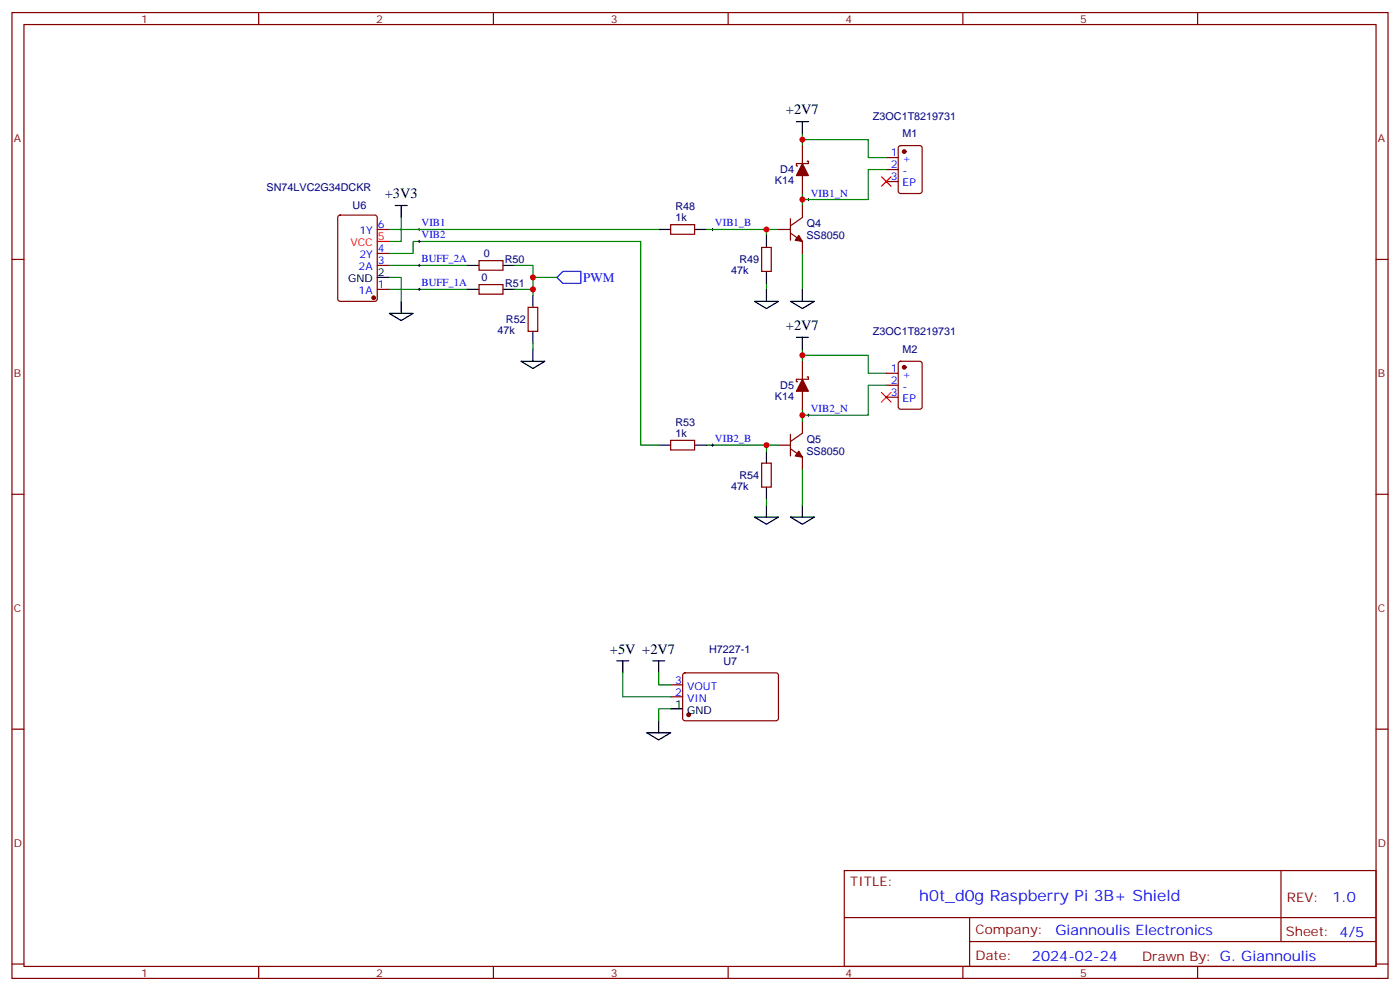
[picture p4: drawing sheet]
<svg xmlns="http://www.w3.org/2000/svg" width="412mm" height="292mm" viewBox="0 0 412 292" stroke-linecap="round" stroke-linejoin="round" font-family="sans-serif">
<g fill="none" stroke="#870000" stroke-width=".35">
<path d="M3.5 3.7h405.4v284.3h-405.4zM7.1 7.2h398.2v277.3h-398.2zM76.2 3.7v3.5M145.3 3.7v3.5M214.5 3.7v3.5M283.6 3.7v3.5M352.8 3.7v3.5M236.4 42.9v5.3M236.4 51.7v5.3M237.8 47.4h.3v.8h-3.5v.7h.3M261.1 46.4h3.5M261.1 49.9h3.5"/>
<path d="M261.1 53.4h3.5M264.8 43.1l.5-.2h5.6l.7 .4v13l-.4 .6-5.9 .1-.7-.5v-12.9zM3.5 76.4h3.6M99.7 63.5l.5-.2h10.2l.7 .5v24.2l-.4 .7h-10.5l-.7-.4v-24.3zM111.1 78.1h3.6M111.1 74.6h3.6M111.1 67.6h3.6M141.1 76.7h7.1v2.9h-7.1zM197.6 66.1h7v2.9h-7zM224.4 72.8h2.8v7.1h-2.8zM229.3 67.6h3.5M232.8 68.6l3.6 2.5v3.5"/>
<path d="M232.8 64.4v6.3M236.4 60.5v3.5l-3.6 2.5M405.3 76.4h3.6M111.1 85.2h3.6M141.1 83.8h7.1v2.8h-7.1zM155.6 90.5h2.8v7h-2.8zM236.4 106.4v5.3M236.4 115.2v5.3M237.8 110.9h.3v.8h-3.5v.7h.3M261.1 109.9h3.5M261.1 113.4h3.5M261.1 116.9h3.5"/>
<path d="M264.8 106.6l.5-.2h5.6l.7 .4v13l-.4 .6-5.9 .1-.7-.5v-12.9zM197.6 129.6h7v2.9h-7zM224.4 136.3h2.8v7.1h-2.8zM229.3 131.1h3.5M232.8 132.1l3.6 2.5v3.5M232.8 127.9v6.3M236.4 124v3.5l-3.6 2.5M3.5 145.5h3.6M405.3 145.5h3.6M201.3 198.3l.5-.2h27.1l.4 .7-.1 13-.6 .4-27.1-.1-.4-.6v-12.7zM3.5 214.7h3.6M197.6 205.1h3.5"/>
<path d="M197.6 201.6h3.5M405.3 214.7h3.6M248.7 256.3h156.6v28.2h-156.6zM377.3 256.3v20.9M248.7 270.1h156.5M285.6 277.2h119.6M285.6 270.1v14.2M3.5 283.8h3.6M76.2 284.5v3.5M145.3 284.5v3.5M214.5 284.5v3.5M283.6 284.5v3.5"/>
<path d="M352.8 284.5v3.5M405.3 283.8h3.6"/>
</g>
<g fill="#870000" stroke="#870000" stroke-width=".35">
<path d="M235.3 69.3l1.1 1.8-2.2-.4z"/>
<path d="M235.3 132.8l1.1 1.8-2.2-.4z"/>
<path d="M236.4 48.2l1.7 3.5h-3.5z"/>
<path d="M236.4 111.7l1.7 3.5h-3.5z"/>
<circle cx="266.3" cy="44.6" r=".53"/>
<circle cx="110.1" cy="87.7" r=".53"/>
<circle cx="266.3" cy="108.1" r=".53"/>
<circle cx="202.8" cy="210.4" r=".53"/>
</g>
<path d="M164 81.7l1.8-1.8h5.3v3.5h-5.3z" fill="none" stroke="#00f" stroke-width=".35"/>
<g fill="none" stroke="#000" stroke-width=".35">
<path d="M234.6 35.8h3.5M236.4 35.8v3.5M116.4 60.5h3.5M118.2 60.5v3.5M137.6 78.1h3.5M148.2 78.1h3.5M194 67.6h3.6M204.6 67.6h3.5M225.8 69.3v3.5M225.8 79.9v3.5M111.1 81.7h3.6M114.7 92.3h7l-3.5 2.1z"/>
<path d="M118.2 88.7v3.6M137.6 85.2h3.5M148.2 85.2h3.5M157 87v3.5M157 97.5v3.6M222.2 88.7h7.1l-3.5 2.1zM225.8 85.2v3.5M232.8 88.7h7.1l-3.5 2.1zM234.6 99.3h3.5M236.4 85.2v3.5M236.4 99.3v3.5M153.5 106.4h7l-3.5 2.1z"/>
<path d="M157 102.8v3.6M194 131.1h3.6M204.6 131.1h3.5M225.8 132.8v3.5M222.2 152.2h7.1l-3.5 2.1zM225.8 143.4v3.5M225.8 148.7v3.5M232.8 152.2h7.1l-3.5 2.1zM236.4 148.7v3.5M181.7 194.6h3.5M183.4 194.6v3.5M192.3 194.6h3.5"/>
<path d="M194 194.6v3.5M190.5 215.7h7.1l-3.6 2.1zM194 212.2v3.5M197.6 208.7h3.5"/>
</g>
<g fill="none" stroke="#000" stroke-width=".29">
<path d="M237.8 58.7h.7M238.1 58.4v.7M123.1 67.6h.7M123.1 78.1h.7M123.1 71.1h.7M123.5 67.2v.7M123.5 70.7v.7M123.5 77.8v.7M209.5 67.6h.8M209.9 67.2v.7M123.1 85.2h.7M123.5 84.8v.7"/>
<path d="M209.5 131.1h.8M209.9 130.7v.7M237.8 122.2h.7M238.1 121.9v.7"/>
</g>
<path d="M259.6 52l2.9 2.9M262.5 52l-2.9 2.9M111.1 71.1h3.6M259.6 115.5l2.9 2.9M262.5 115.5l-2.9 2.9" fill="none" stroke="#f00" stroke-width=".35"/>
<g fill="none" stroke="#008700" stroke-width=".35">
<path d="M236.4 39.3v3.6M236.4 41.1h19.4v5.3h5.3M236.4 58.7v1.8M261.1 49.9h-5.3v8.8h-19.4v-1.7M114.7 67.6h79.3M114.7 74.6h7v-3.5h67v60h5.3M114.7 78.1h22.9M118.2 64v7.1h-3.5M151.7 78.1h5.3v7.1M208.1 67.6h17.7M229.3 67.6h-3.5v1.7M236.4 74.6v10.6"/>
<path d="M114.7 81.7h3.5v7M114.7 85.2h22.9M151.7 85.2h5.3v1.8M157 81.7h7M225.8 83.4v1.8M157 101.1v1.7M236.4 104.6h19.4v5.3h5.3M236.4 102.8v3.6M261.1 113.4h-5.3v8.8h-19.4M208.1 131.1h17.7M229.3 131.1h-3.5v1.7M236.4 120.5v3.5"/>
<path d="M236.4 138.1v10.6M225.8 146.9v1.8M183.4 198.1v7h14.2M194 198.1v3.5h3.6M197.6 208.7h-3.6v3.5"/>
</g>
<g fill="#c00">
<circle cx="225.8" cy="67.6" r=".88"/>
<circle cx="236.4" cy="58.7" r=".88"/>
<circle cx="236.4" cy="41.1" r=".88"/>
<circle cx="236.4" cy="104.6" r=".88"/>
<circle cx="225.8" cy="131.1" r=".88"/>
<circle cx="157" cy="85.2" r=".88"/>
<circle cx="157" cy="81.7" r=".88"/>
<circle cx="236.4" cy="122.2" r=".88"/>
</g>
<text font-size="4.6" fill="#00f" x="270.8" y="265.3">h0t_d0g Raspberry Pi 3B+ Shield</text>
<g font-size="4.2">
<text x="231.5" y="33.7">+2V7</text>
<text x="113.4" y="58.4">+3V3</text>
<text x="231.5" y="97.2">+2V7</text>
<text x="179.7" y="192.5">+5V +2V7</text>
</g>
<g font-size="4.2" fill="#00f">
<text x="392.5" y="265.6">1.0</text>
<text x="310.9" y="275.1">Giannoulis Electronics</text>
<text x="304" y="282.9">2024-02-24</text>
</g>
<text font-size="3.9" fill="#00f" x="171.8" y="82.9">PWM</text>
<g font-size="3.9" fill="#800">
<text x="250.5" y="260.9">TITLE:</text>
<text x="379.1" y="265.6">REV:</text>
<text x="287.4" y="275.1">Company:</text>
<text x="378.7" y="275.7">Sheet: 4/5</text>
<text x="287.4" y="282.8">Date:</text>
<text x="336.4" y="282.8">Drawn By: G. Giannoulis</text>
</g>
<g font-size="3.2" fill="#800">
<text x="41.6" y="6.7">1</text>
<text x="110.8" y="6.7">2</text>
<text x="179.9" y="6.7">3</text>
<text x="249.1" y="6.7">4</text>
<text x="318.2" y="6.7">5</text>
<text x="4.1" y="41.8">A</text>
<text x="405.9" y="41.8">A</text>
<text x="4.1" y="110.9">B</text>
<text x="405.9" y="110.9">B</text>
<text x="4.1" y="180.1">C</text>
<text x="405.9" y="180.1">C</text>
<text x="4.1" y="249.2">D</text>
<text x="405.9" y="249.2">D</text>
<text x="41.6" y="287.5">1</text>
<text x="110.8" y="287.5">2</text>
<text x="179.9" y="287.5">3</text>
<text x="249.1" y="287.5">4</text>
<text x="318.2" y="287.5">5</text>
</g>
<g font-size="3.2" fill="#000080">
<text x="257.2" y="35.2">Z3OC1T8219731</text>
<text x="265.8" y="40.5">M1</text>
<text x="229.8" y="51.1">D4</text>
<text x="78.5" y="56.3">SN74LVC2G34DCKR</text>
<text x="228.2" y="54.2">K14</text>
<text x="103.9" y="61.6">U6</text>
<text x="199" y="65.1">1k</text>
<text x="199" y="61.9">R48</text>
<text x="237.6" y="70.5">SS8050</text>
<text x="237.7" y="66.9">Q4</text>
<text x="142.5" y="75.7">0</text>
<text x="148.7" y="77.5">R50</text>
<text x="217.8" y="77.5">R49</text>
<text x="141.8" y="82.7">0</text>
<text x="215.4" y="80.7">47k</text>
<text x="148.8" y="84.6">R51</text>
<text x="149" y="95.2">R52</text>
<text x="146.6" y="98.3">47k</text>
<text x="257.2" y="98.7">Z3OC1T8219731</text>
<text x="265.8" y="104">M2</text>
<text x="228.2" y="117.7">K14</text>
<text x="229.8" y="114.6">D5</text>
<text x="199" y="125.4">R53</text>
<text x="199" y="128.6">1k</text>
<text x="237.7" y="130.4">Q5</text>
<text x="237.6" y="134">SS8050</text>
<text x="217.8" y="141">R54</text>
<text x="215.4" y="144.2">47k</text>
<text x="208.9" y="192.1">H7227-1</text>
<text x="213.1" y="195.7">U7</text>
</g>
<g font-size="3.2" fill="#00f">
<text x="262.4" y="46">1</text>
<text x="265.9" y="47.8">+</text>
<text x="262.4" y="49.6">2</text>
<text x="262.4" y="53.1">3</text>
<text x="265.9" y="51.3">-</text>
<text x="238.8" y="57.9">VIB1_N</text>
<text x="265.9" y="54.9">EP</text>
<text x="105.9" y="69">1Y</text>
<text x="111.3" y="67.2">6</text>
<text x="124.2" y="66.7">VIB1</text>
<text x="124.2" y="70.2">VIB2</text>
<text x="210.6" y="66.7">VIB1_B</text>
<text x="105.9" y="76">2Y</text>
<text x="111.3" y="77.8">3</text>
<text x="111.3" y="74.3">4</text>
<text x="124.2" y="77.3">BUFF_2A</text>
<text x="105.6" y="79.6">2A</text>
<text x="105.6" y="86.6">1A</text>
<text x="111.3" y="84.8">1</text>
<text x="124.2" y="84.3">BUFF_1A</text>
<text x="262.4" y="109.5">1</text>
<text x="262.4" y="113.1">2</text>
<text x="265.9" y="111.3">+</text>
<text x="262.4" y="116.6">3</text>
<text x="265.9" y="114.8">-</text>
<text x="265.9" y="118.4">EP</text>
<text x="238.8" y="121.4">VIB2_N</text>
<text x="210.6" y="130.2">VIB2_B</text>
<text x="198.9" y="201.3">3</text>
<text x="202.4" y="203">VOUT</text>
<text x="198.9" y="204.8">2</text>
<text x="202.4" y="206.6">VIN</text>
</g>
<g font-size="3.2" fill="#f00">
<text x="111.3" y="70.7">5</text>
<text x="103.2" y="72.5">VCC</text>
</g>
<g font-size="3.2">
<text x="102.5" y="83.1">GND</text>
<text x="111.3" y="81.3">2</text>
<text x="198.9" y="208.3">1</text>
<text x="202.4" y="210.1">GND</text>
</g>
</svg>
